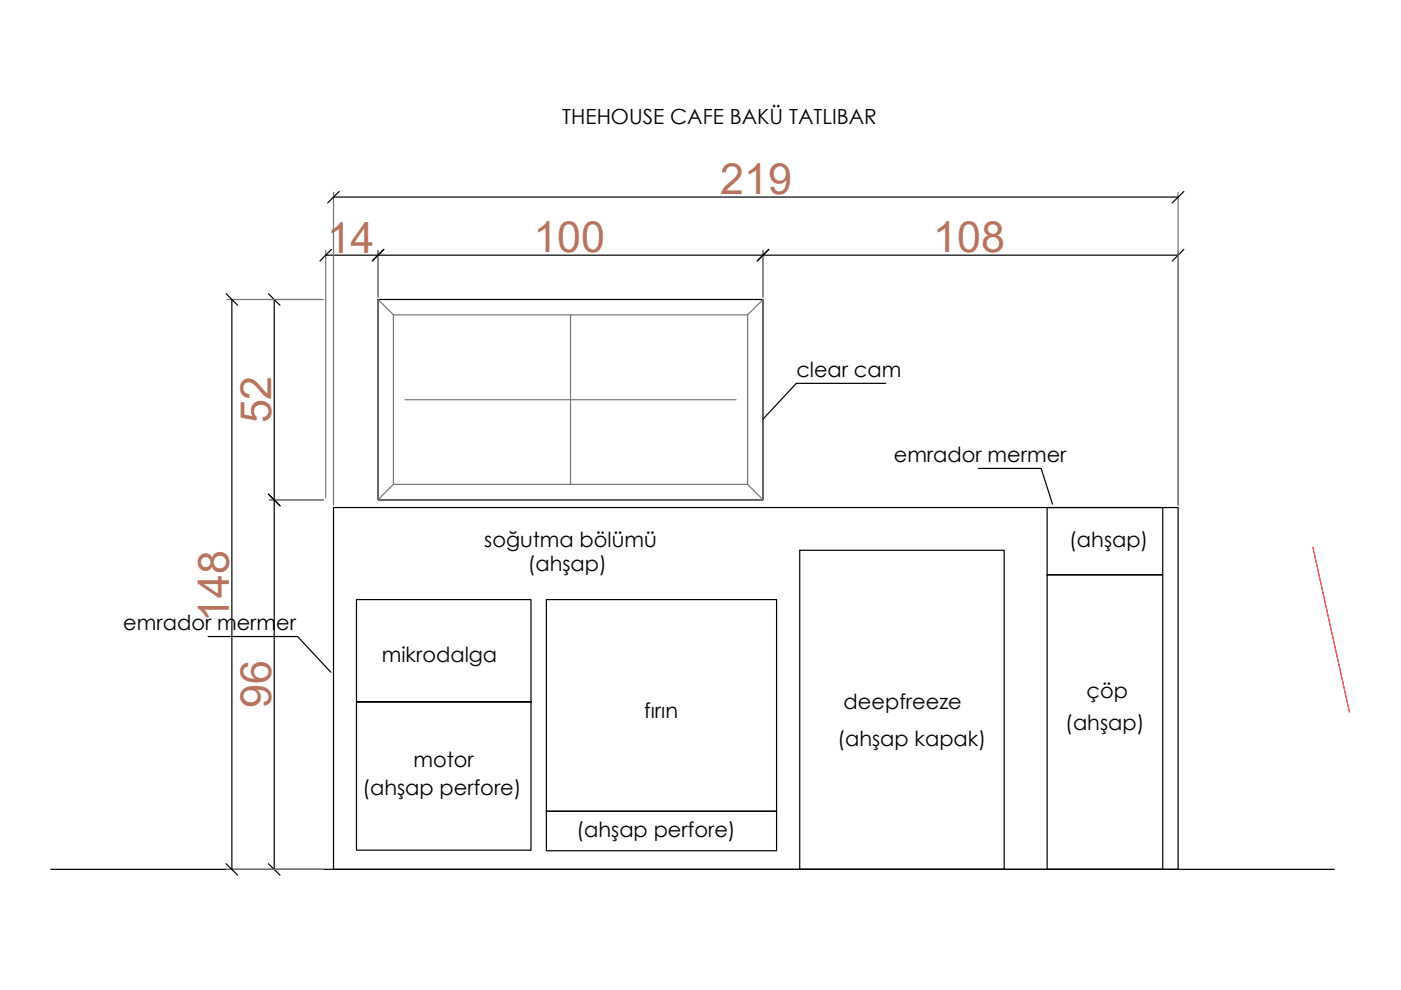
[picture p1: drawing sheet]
<svg xmlns="http://www.w3.org/2000/svg" width="297mm" height="210mm" viewBox="0 0 297 210" stroke-linecap="round" stroke-linejoin="round" font-family="sans-serif">
<!-- layer: 0 -->
<g fill="none" stroke="#000" stroke-width=".25">
<path d="M69.1 54.1h180.7M70.3 52.9l-2.5 2.4M70.7 41.8h179.1M71.9 40.6l-2.4 2.4M81.4 52.9l-2.5 2.4M163 52.9l-2.5 2.4M251 52.9l-2.4 2.4M251 40.6l-2.4 2.4M47.9 62.3l2.5 2.4M49.2 63.5v120.8M56.9 62.3l2.5 2.4M58.1 63.5v120.8"/>
<path d="M80.2 63.5h81.6v42.5h-81.6zM187.8 81.3h-19l-7 7.6M207.4 99.3h13.3l2.5 7.6M56.9 104.8l2.5 2.4M70.7 107.6h179.1v76.7h-179.1zM169.6 116.7h43.3v67.6h-43.3zM222 107.6h24.5v14.3h-24.5zM44.1 135h19l7.1 7.5M75.6 127.1h37v53.2h-37v-31.5h37h-37zM115.8 127.1h48.8v44.9h-48.8zM222 121.9h24.5v62.4h-24.5zM115.8 172h48.8v8.4h-48.8z"/>
<path d="M10.8 184.3h272.1M47.9 183.1l2.5 2.4M56.9 183.1l2.5 2.4"/>
</g>
<g fill="none" stroke="#767676" stroke-width=".25">
<path d="M69.1 53.1v52.4M70.7 40.8v66.3M80.2 53.1v9.9M161.8 53.1v9.9M249.8 40.8v66.3M48.1 63.5h20.5M80.2 63.5l3.2 3.3M83.4 66.8h75.1v35.9h-75.1zM121 66.8v35.9M161.8 63.5l-3.3 3.3M85.9 84.8h70.2M57.1 106h11.5"/>
<path d="M83.4 102.7l-3.2 3.3M158.5 102.7l3.3 3.3M48.1 184.3h20.5"/>
</g>
<path d="M278.4 116l7.7 35" fill="none" stroke="#f00" stroke-width=".25"/>
<g font-size="9.1" fill="#b8735c">
<text x="152.7" y="41.2">219</text>
<text x="69.3" y="53.6">14</text>
<text x="113.1" y="53.5">100</text>
<text x="197.9" y="53.5">108</text>
<text x="57.5" y="89.8" transform="rotate(-90 57.5 89.8)">52</text>
<text x="48.5" y="131.8" transform="rotate(-90 48.5 131.8)">148</text>
<text x="57.5" y="150.2" transform="rotate(-90 57.5 150.2)">96</text>
</g>
<g font-size="4.4">
<text x="119.2" y="26.2">THEHOUSE CAFE BAKÜ TATLIBAR</text>
<text x="168.8" y="79.8">clear cam</text>
<text x="189.5" y="97.9">emrador mermer</text>
<text x="102.7" y="116.1">soğutma bölümü</text>
<text x="226.7" y="116">(ahşap)</text>
<text x="111.9" y="121">(ahşap)</text>
<text x="26.1" y="133.5">emrador mermer</text>
<text x="81" y="140.3">mikrodalga</text>
<text x="230.4" y="148">çöp</text>
<text x="136.6" y="152.2">fırın</text>
<text x="178.9" y="150.4">deepfreeze</text>
<text x="225.9" y="154.7">(ahşap)</text>
<text x="177.6" y="158.2">(ahşap kapak)</text>
<text x="87.7" y="162.7">motor</text>
<text x="76.8" y="168.7">(ahşap perfore)</text>
<text x="122.2" y="177.5">(ahşap perfore)</text>
</g>
</svg>
